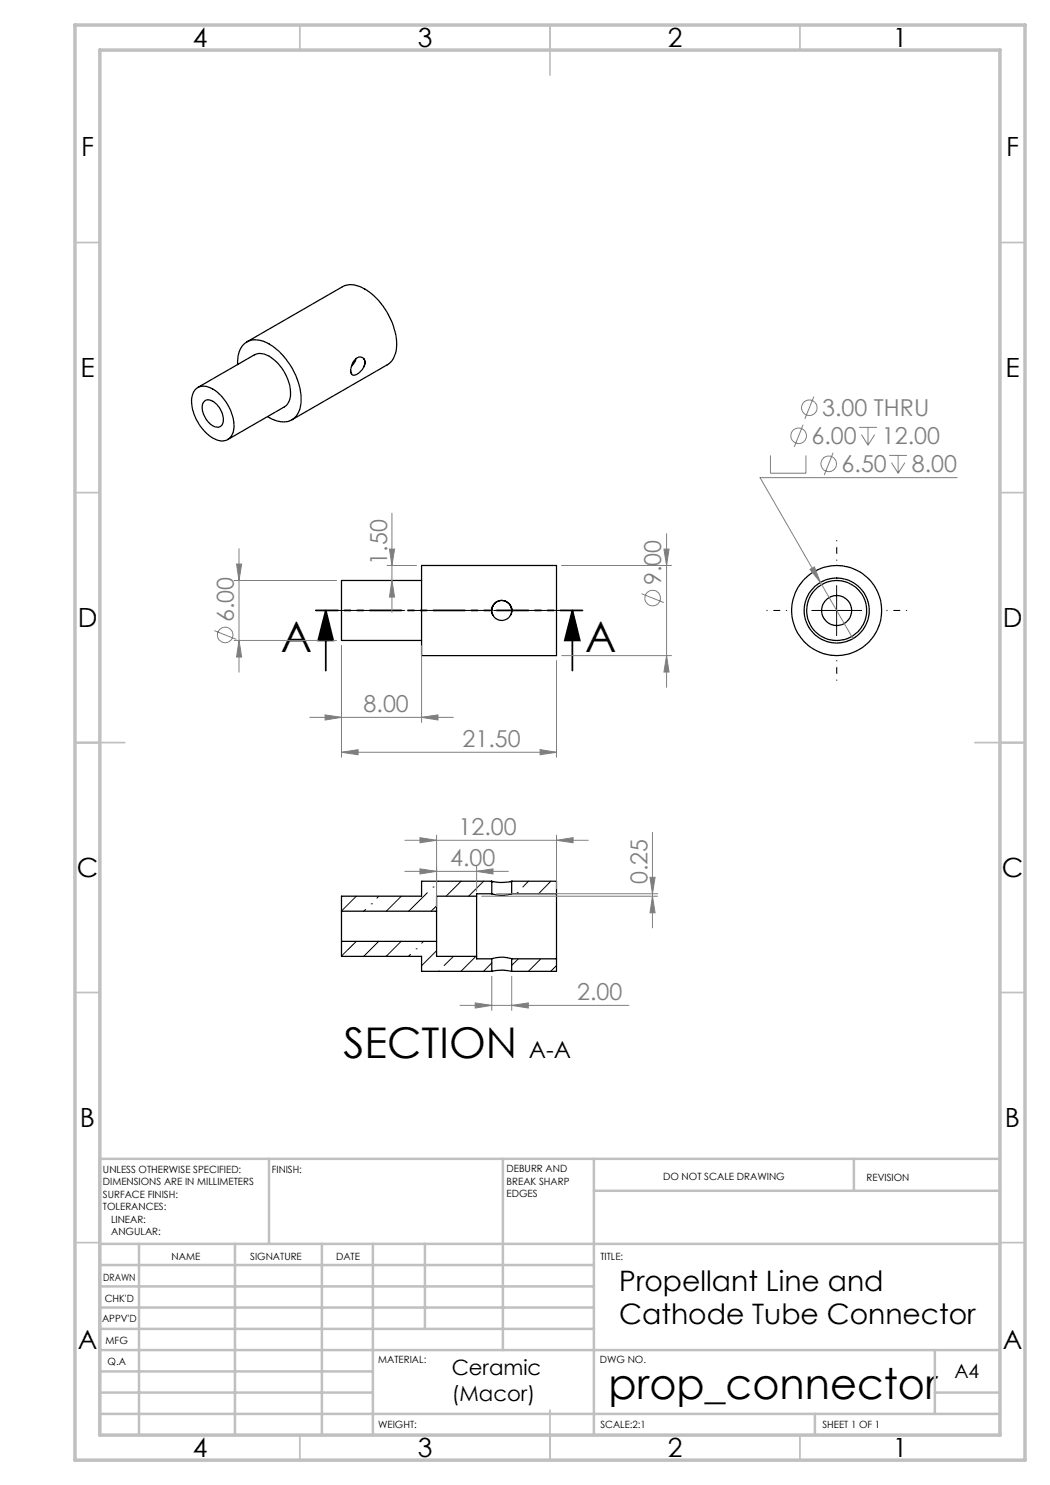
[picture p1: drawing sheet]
<svg xmlns="http://www.w3.org/2000/svg" width="210mm" height="297mm" viewBox="0 0 210 297" stroke-linecap="round" stroke-linejoin="round" font-family="sans-serif">
<g fill="none" stroke="#000" stroke-width=".25">
<path d="M39 78a2.66 2.66 0 0 1 3.5-.2 9.1 9.1 0 0 1 4.2 8.1 2.46 2.46 0 0 1-1.4 2.2 2.46 2.46 0 0 1-2.6-.4 8.9 8.9 0 0 1-4.3-8.4l.3-.9zM39.5 77.5l11.4-6.5a3.5 3.5 0 0 1 3.9 1 8.9 8.9 0 0 1 3.2 7.8 2.49 2.49 0 0 1-1.1 1.6l-11.4 6.5M47.5 72.9a4.7 4.7 0 0 1 2.1-4.6 5.2 5.2 0 0 1 5.4 1.3 14 14 0 0 1 5.2 10.9 3.6 3.6 0 0 1-3.6 3.9 6.5 6.5 0 0 1-3.1-1.1M49.4 68.4l19.1-11a4.7 4.7 0 0 1 4.8 .6 14.1 14.1 0 0 1 6 11.5 4.1 4.1 0 0 1-1.8 3.5l-19.1 11M70.1 74.1l.2 .7M70.3 73.2l-.2 .8 .2 .8M71.2 71.7l-.1 .5-.8 1M72.8 71.8a1.23 1.23 0 0 0-2.1 .5l-.4 .9M72.8 73.3a2.52 2.52 0 0 1-2.3 1.7l-.2-.2M72.8 71.8l.2 .5-.2 1M72.8 71.8a1.77 1.77 0 0 1 0 1.5M40.7 80.5a1.51 1.51 0 0 1 2.3 .1 4 4 0 0 1 1.4 4.3 1.54 1.54 0 0 1-2.3-.1 4.1 4.1 0 0 1-1.4-4.3z"/>
<path d="M84.3 113.1h27v18h-27zM84.3 116.1h-16v12h16M98.4 122.1a1.99 1.99 0 0 1 1.9-2 1.99 1.99 0 0 1 2 2M98.6 121.1a1.97 1.97 0 0 1 3.5 0M98.6 121.1l-.3 .9 .3 1M98.6 123a1.99 1.99 0 0 0 3.5 0M98.6 121.1a1.96 1.96 0 0 0 0 1.9M102.1 121.1l.3 .8-.1 .6-.2 .5M102.1 121.1a1.96 1.96 0 0 1 0 1.9M95.3 179.2v12.1M95.3 179.2h-8v3M98.3 176.2l.3 .1"/>
<path d="M98.3 176.2h-14v3h-16v3M98.3 176.2l.1 .1M98.4 178.7a6.4 6.4 0 0 0 3.9 0M98.4 176.3h.2M98.4 176.3v2.4M98.4 178.7h-3.1v.5M98.6 176.3l1.3 .2 2.2-.2M102.1 176.3h.2M102.3 176.3v2.4M102.3 178.7h9M102.4 176.2l-.3 .1M102.4 176.2h8.9v2.5"/>
<path d="M102.4 176.2l-.1 .1M111.3 178.7v13.1M68.3 182.2v6.1M68.3 188.3v3h16v3h14.1M68.3 188.3h19M68.3 182.2h19M87.3 182.2v6.1M87.3 188.3v3h8M95.3 191.3v.5h3.1M98.4 194.3a8.2 8.2 0 0 1 3.9 0M98.4 191.8a6.4 6.4 0 0 1 3.9 0M98.4 191.8v2.5"/>
<path d="M102.3 191.8v2.5M102.3 191.8h9M111.3 191.8v2.5h-9"/>
<circle cx="167.3" cy="122.1" r="9"/>
<circle cx="167.3" cy="122.1" r="6"/>
<circle cx="167.3" cy="122.1" r="3"/>
<circle cx="167.3" cy="122.1" r="6.5"/>
</g>
<g fill="none" stroke="#000" stroke-width=".2">
<path d="M167.3 117.1v10M162.3 122.1h10M71.3 179.2l-3 3M75.7 179.2l-.3 .4M80.3 179.2l-3 3M85.5 178.5l-3.8 3.7M86.6 177.4h.1M87.7 176.2v.1M92.2 176.2l-3 3M96.7 176.2l-3 3M103.4 178.5h.1M105.7 176.2l-1.1 1.2"/>
<path d="M110.2 176.2l-2.5 2.5M71.3 188.3l-3 2.9M73.1 181.9l-.4 .3M74.3 180.8h.1M75.7 188.3l-3 3M80.2 188.3l-3 3M82.1 190.9l-.4 .4M83.2 189.8h.1M84.7 188.3l-.4 .3M87.3 190.1l-3 3M87.3 181.2l-1.1 1M87.7 194.2h.1"/>
<path d="M90.7 191.3l-1.9 1.8M95.2 191.3l-3 3M98.4 192.6l-1.7 1.7M103.7 191.8l-1.4 1.3M108.2 191.8l-2.5 2.4M111.3 193.1l-1.2 1.2"/>
</g>
<g fill="none" stroke="#808080" stroke-width=".2">
<path d="M162.8 79.3l-1.8 4.5M154.1 91.1v3.5h7.1v-3.5M160.6 84.9l-1.7 4.5M166.6 90.6l-1.7 4.4M171.8 85.5h3.6M172.3 86.9l1.3 2.1M173.6 85.5v3.5M174.9 86.9l-1.3 2.1M177.8 91.1h3.6M178.3 92.5l1.3 2.1M179.6 91.1v3.5M181 92.5l-1.4 2.1"/>
<path d="M191.4 95.5h-39.4l12.1 21M46.8 116.1h20.5M47.3 112.8h1l-.5 3.3zM47.8 109.7v24.7M77.4 113.1h5.9M77.9 109.8h1l-.5 3.3zM78.4 116.1l.5 3.3h-1zM78.4 102.7v19.7M112.3 113.1h22M128.3 118.7l4.5 1.8M132.8 109.8h1l-.5 3.3zM133.3 106.7v30.8"/>
<path d="M162 113.9l.9-.5 1.2 3.1zM164.1 116.5l6.5 11.2M42.8 126.1l4.5 1.8M46.8 128.1h20.5M47.8 128.1l.5 3.3h-1zM68.3 129.1v22.3M84.3 129.1v15.4M111.3 132.1v19.3M112.3 131.1h22M133.3 131.1l.5 3.3h-1zM61.9 143.5h28.8M65 143l3.3 .5-3.3 .5z"/>
<path d="M68.3 150.5l3.3-.6v1.1zM68.3 150.5h43M84.3 143.5l3.3-.5v1zM108 149.9l3.3 .6-3.3 .5zM81 168.1h36.7M81 174.3h20.7M84 167.5l3.3 .6-3.3 .5zM84 173.8l3.3 .5-3.3 .5zM87.3 167v14.3M95.3 174.3l3.3-.5v1zM95.3 173.3v5M96.3 179.2h35.2"/>
<path d="M99.3 178.7h32.2M111.3 168.1l3.3-.6v1.1zM111.3 167v10.8M130 175.5h1l-.5 3.2zM130.5 179.2l.5 3.4h-1zM130.5 166.5v19.1M98.4 195.3v6.8M102.3 195.3v6.8M92 201.1h33.8M95 200.6l3.4 .5-3.4 .5zM102.3 201.1l3.4-.5v1z"/>
<circle cx="159.7" cy="87.2" r="1.55"/>
<circle cx="161.9" cy="81.6" r="1.55"/>
<circle cx="165.7" cy="92.8" r="1.55"/>
<circle cx="130.5" cy="119.6" r="1.55"/>
<circle cx="45" cy="127" r="1.55"/>
</g>
<path d="M65.2 122.1l1.4 6h-3zM65.2 122.1v12M114.5 122.1l1.5 6h-3zM114.5 122.1v12" fill="none" stroke="#000" stroke-width=".35"/>
<path d="M167.4 112.1v-4M157.4 122.1h-4M167.4 132.1v4M177.4 122.1h4" fill="none" stroke="#000" stroke-width=".2" stroke-dasharray="15.2 1.3 1.3 1.3" stroke-dashoffset="15.1"/>
<path d="M113.3 122.1h-47" fill="none" stroke="#000" stroke-width=".2" stroke-dasharray="15.2 1.3 1.3 1.3" stroke-dashoffset="3.2"/>
<path d="M116.5 122.1h-53.3" fill="none" stroke="#000" stroke-width=".35" stroke-dasharray="6.3 1.3 1.3 1.3 1.3 1.3" stroke-dashoffset="1.9"/>
<g fill="none" stroke="#c0c0c0" stroke-width=".35">
<path d="M60 5v5M110 5v10M160 5v5M15 48.5h5M200 48.5h5M15 98.5h5M200 98.5h5M15 148.5h10M195 148.5h10M15 198.5h5M200 198.5h5M15 248.5h5"/>
<path d="M200 248.5h5M60 287v5M110 282v10M160 287v5"/>
</g>
<g fill="none" stroke="#c0c0c0" stroke-width=".5">
<path d="M53.8 231.8v17M100.6 231.8v38.2M118.8 231.8v55.2M118.8 238.2h81.2M170.8 231.8v6.4M200 231.8h-180v55.2M20 248.8h180M20 257.3h98.8M20 253h98.8M27.8 248.8v38.2M47 248.8v38.2M64.4 248.8v38.2"/>
<path d="M74.6 248.8v38.2M85 248.8v17M20 265.8h98.8M20 261.5h98.8M20 278.5h54.6M20 274.3h54.6M20 270h180M187 278.5h13M187 270v12.8M20 282.8h180M163 282.8v4.2"/>
</g>
<path d="M15 5h190v287h-190zM20 10h180v277h-180z" fill="none" stroke="#c0c0c0" stroke-width=".7"/>
<path d="M114.5 122.1l1.5 6h-3zM65.2 122.1l1.4 6h-3z" fill="#000"/>
<g fill="#808080">
<path d="M68.3 150.5l3.3-.6v1.1zM108 149.9l3.3 .6-3.3 .5zM162 113.9l2.1 2.6-1.2-3.1zM84 167.5l3.3 .6-3.3 .5zM111.3 168.1l3.3-.6v1.1zM84 173.8l3.3 .5-3.3 .5zM95.3 174.3l3.3-.5v1z"/>
<path d="M65 143l3.3 .5-3.3 .5zM84.3 143.5l3.3-.5v1z"/>
<path d="M102.3 201.1l3.4-.5v1zM95 200.6l3.4 .5-3.4 .5z"/>
<path d="M78.4 116.1l.5 3.3h-1zM77.9 109.8h1l-.5 3.3z"/>
<path d="M47.3 112.8h1l-.5 3.3zM47.8 128.1l.5 3.3h-1zM132.8 109.8h1l-.5 3.3zM133.3 131.1l.5 3.3h-1z"/>
<path d="M130.5 179.2l.5 3.4h-1zM130 175.5h1l-.5 3.2z"/>
</g>
<g font-size="8.5">
<text x="56.2" y="130.3">A</text>
<text x="117.1" y="130.3">A</text>
<text x="68.7" y="211.6">SECTION</text>
<text x="121.7" y="279.7">prop_connector</text>
</g>
<g font-size="5.6">
<text x="123.9" y="258.2">Propellant Line and</text>
<text x="123.9" y="264.9">Cathode Tube Connector</text>
</g>
<g font-size="5.3">
<text x="38.5" y="9.5">4</text>
<text x="83.5" y="9.5">3</text>
<text x="133.6" y="9.5">2</text>
<text x="178.6" y="9.5">1</text>
<text x="16.2" y="31.2">F</text>
<text x="201.2" y="31.2">F</text>
<text x="16.1" y="75.5">E</text>
<text x="201.1" y="75.5">E</text>
<text x="15.5" y="125.5">D</text>
<text x="200.5" y="125.5">D</text>
<text x="15.4" y="175.5">C</text>
<text x="200.4" y="175.5">C</text>
<text x="16" y="225.5">B</text>
<text x="201" y="225.5">B</text>
<text x="15.5" y="269.7">A</text>
<text x="200.5" y="269.7">A</text>
<text x="38.5" y="291.5">4</text>
<text x="83.5" y="291.5">3</text>
<text x="133.6" y="291.5">2</text>
<text x="178.6" y="291.5">1</text>
</g>
<g font-size="4.7" fill="#808080">
<text x="164.5" y="83.2">3.00 THRU</text>
<text x="162.3" y="88.9">6.00</text>
<text x="176.4" y="88.9">12.00</text>
<text x="168.3" y="94.5">6.50</text>
<text x="182.4" y="94.5">8.00</text>
<text x="77.4" y="113" transform="rotate(-90 77.4 113)">1.50</text>
<text x="132.3" y="117" transform="rotate(-90 132.3 117)">9.00</text>
<text x="46.8" y="124.4" transform="rotate(-90 46.8 124.4)">6.00</text>
<text x="72.7" y="142.4">8.00</text>
<text x="92.5" y="149.4">21.50</text>
<text x="91.7" y="167">12.00</text>
<text x="90" y="173.2">4.00</text>
<text x="129.5" y="176.8" transform="rotate(-90 129.5 176.8)">0.25</text>
<text x="115.5" y="200.1">2.00</text>
</g>
<text font-size="4.7" x="105.8" y="211.6">A-A</text>
<g font-size="4.2">
<text x="90.3" y="274.9">Ceramic</text>
<text x="90.3" y="280.2">(Macor)</text>
</g>
<text font-size="3.9" x="190.9" y="275.5">A4</text>
<g font-size="2">
<text x="20.6" y="234.6">UNLESS OTHERWISE SPECIFIED:</text>
<text x="20.6" y="237.1">DIMENSIONS ARE IN MILLIMETERS</text>
<text x="20.6" y="239.6">SURFACE FINISH:</text>
<text x="54.4" y="234.6">FINISH:</text>
<text x="101.3" y="234.5">DEBURR AND</text>
<text x="101.3" y="237">BREAK SHARP</text>
<text x="101.3" y="239.5">EDGES</text>
<text x="132.6" y="236">DO NOT SCALE DRAWING</text>
<text x="173.3" y="236.2">REVISION</text>
<text x="20.6" y="242.1">TOLERANCES:</text>
<text x="22.2" y="244.6">LINEAR:</text>
<text x="22.2" y="247.1">ANGULAR:</text>
<text x="34.3" y="252">NAME</text>
<text x="50" y="251.9">SIGNATURE</text>
<text x="67.2" y="251.9">DATE</text>
<text x="120.1" y="251.9">TITLE:</text>
<text x="20.6" y="256.1">DRAWN</text>
<text x="20.9" y="260.3">CHK'D</text>
<text x="20.4" y="264.4">APPV'D</text>
<text x="21.1" y="268.8">MFG</text>
<text x="21.5" y="273">Q.A</text>
<text x="75.6" y="272.5">MATERIAL:</text>
<text x="120" y="272.5">DWG NO.</text>
<text x="75.6" y="285.5">WEIGHT:</text>
<text x="120.1" y="285.6">SCALE:2:1</text>
<text x="164.5" y="285.6">SHEET 1 OF 1</text>
</g>
</svg>
